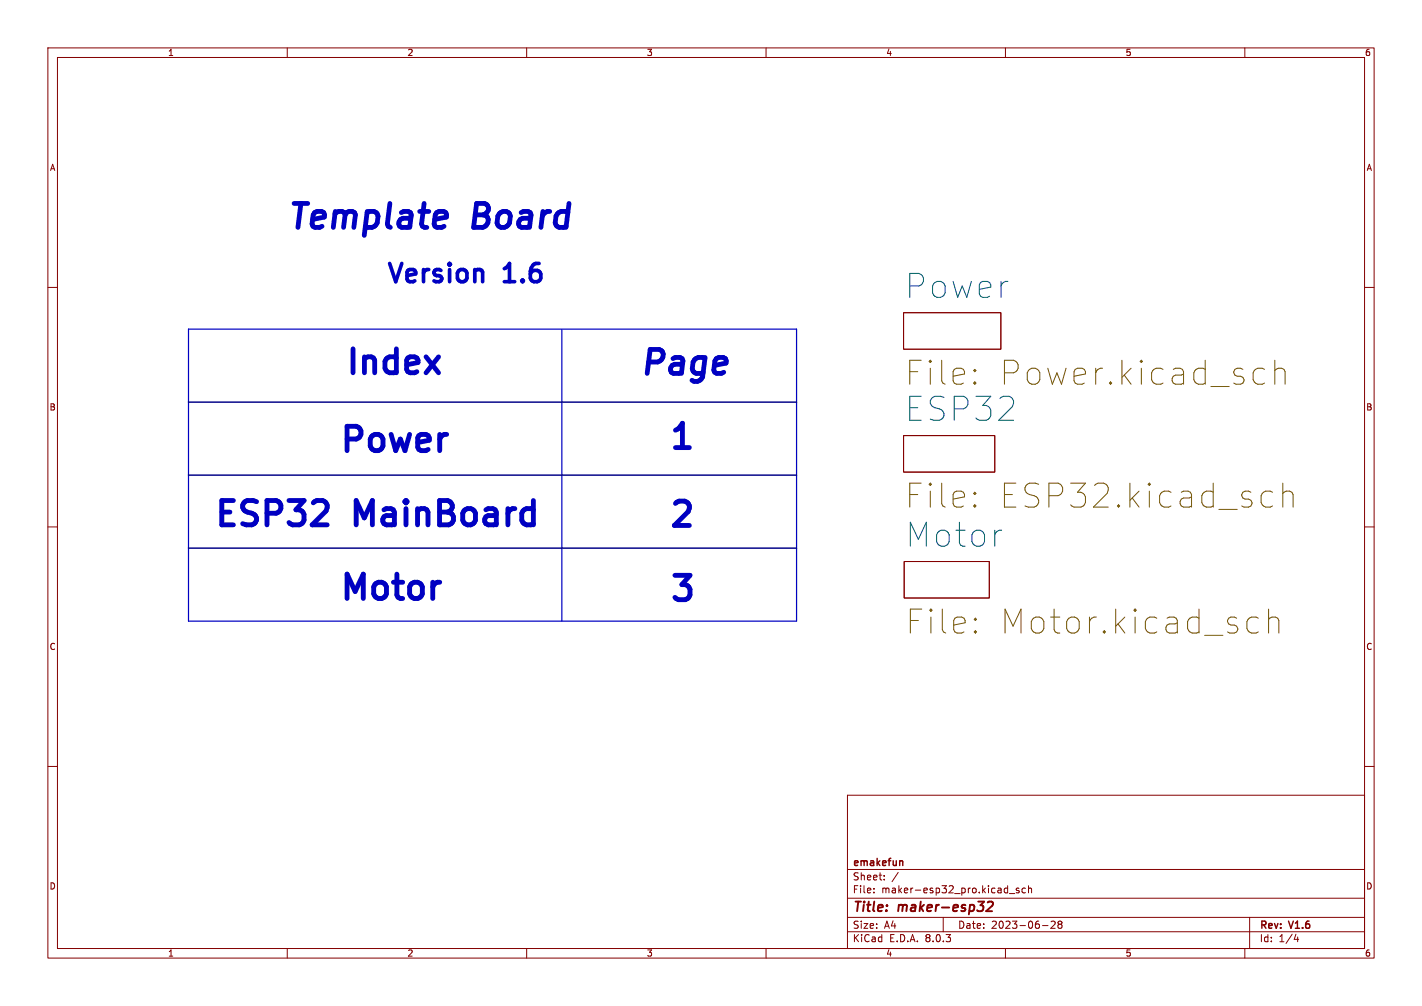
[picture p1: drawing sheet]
<svg xmlns="http://www.w3.org/2000/svg" width="297mm" height="210mm" viewBox="0 0 297 210" stroke-linecap="round" stroke-linejoin="round" font-family="sans-serif">
<g fill="none" stroke="#840000" stroke-width=".21">
<path d="M10 10h277v190h-277zM12 12h273v186h-273zM60 10v2M110 10v2M160 10v2M210 10v2M260 10v2M10 60h2M285 60h2M188.7 65.3h20.3v7.6h-20.3zM188.7 90.9h19.1v7.7h-19.1zM10 110h2"/>
<path d="M188.8 117.2h17.8v7.6h-17.8zM285 110h2M10 160h2M285 160h2M177 166h108v32h-108zM60 198v2M110 198v2M160 198v2M177 194.5h108M177 191.5h108M177 187.5h108M177 181.5h108"/>
<path d="M182.5 186.3v.1M182.5 185.5v.1M184.7 183.6v.1M184.7 182.8v.1M187.6 182.1l-1.3 2M197 191.5v3M210 198v2M210.8 186.5h1.2M212.8 185.5l-.3-.1-.3 .2 .1 .2 .5 .2v.3h-.6M214.2 185.5l-.5-.1-.2 .3 .1 .6h.6M214.8 185.5l.2-.1 .4 .1 .1 .9M214.8 184.9v1.5"/>
<path d="M217.7 193.2h1.2M219.5 192.4l.6-.1 .3 .4-.9 1.1h.9M221.2 192.9l-.2-.2 .2-.4 .5 .1 .1 .2-.3 .3M221.2 192.9l-.2 .3v.3l.2 .3 .5-.1 .1-.2-.1-.4-.2-.2M221.2 192.9h.3M260 198v2M261 191.5v6.5M270.7 195l-.4 1.1h.9M271 195.6v1"/>
</g>
<path d="M206.3 188.4l.3-.2h.5l.2 .2 .1 .4-.1 .3-1.3 1.1h1.2" fill="none" stroke="#840000" stroke-width=".4"/>
<path d="M188.3 179.7l.3 .2v.8" fill="none" stroke="#840000" stroke-width=".3"/>
<g fill="none" stroke="#725600" stroke-width=".21">
<path d="M203.6 79.7l.2 .3-.2 .2M203.6 77.1l.2 .3-.2 .2M262.2 80l.5 .2h.9l.5-.2M262.2 77.1l.5-.2h.9l.5 .2M266.3 77.4a1.24 1.24 0 0 1 2.1 .2v2.6M266.3 75.2v5M203.6 105.4l.2 .2-.2 .3M203.6 102.8l.2 .2-.2 .2M264.4 102.5h.9l.5 .3M265.8 105.6l-.5 .3h-.9M267.9 103a1.24 1.24 0 0 1 2.2 .2v2.7M267.9 100.9v5"/>
<path d="M203.7 131.7l.3 .2-.3 .3M203.7 129.1l.3 .2-.3 .2M260.7 131.7l.7 .5h.9l.5-.3M262.8 129.1l-.5-.3h-.9l-.7 .5M265 129.3a1.24 1.24 0 0 1 2.1 .2v2.7M265 127.1v5.1"/>
</g>
<path d="M208.7 110.7h.5" fill="none" stroke="#006464" stroke-width=".21"/>
<path d="M92.7 44.1l.4 .3 .2 .5-.1 .4-2.4 .5" fill="none" stroke="#0000c2" stroke-width="1"/>
<path d="M39.4 68.7h127v61h-127zM117.3 68.8v60.9" fill="none" stroke="#0000c2" stroke-width=".25"/>
<path d="M39.4 83.9h127M39.4 99.2h127M39.4 114.4h127" fill="none" stroke="#000084" stroke-width=".3"/>
<g font-size="7.1" fill="#0000c2">
<text x="70.6" y="94.7">Power</text>
<text x="139.4" y="94.1">1</text>
<text x="44.4" y="110.2">ESP32</text>
<text x="74.5" y="110.2">MainBoard</text>
<text x="139.4" y="110.4">2</text>
<text x="70.6" y="125.6">Motor</text>
<text x="139.6" y="125.9">3</text>
</g>
<g font-size="7" fill="#0000c2">
<text x="59.7" y="48.1">Template</text>
<text x="99.1" y="48.1">Board</text>
<text x="71.9" y="78.5">Index</text>
<text x="133.3" y="78.6">Page</text>
</g>
<g font-size="7" fill="#006464">
<text x="188.7" y="62.7">Power</text>
<text x="188.7" y="80.4">File:</text>
<text x="188.7" y="88.4">ESP32</text>
<text x="188.8" y="114.6">Motor</text>
</g>
<g font-size="7" fill="#725600">
<text x="208" y="80.4">Power.kicad_sch</text>
<text x="188.7" y="106.1">File:</text>
<text x="208" y="106.1">ESP32.kicad_sch</text>
<text x="188.8" y="132.4">File:</text>
<text x="208.1" y="132.4">Motor.kicad_sch</text>
</g>
<g font-size="5.3" fill="#0000c2">
<text x="80.5" y="59.3">Version</text>
<text x="105.6" y="59.3">1.6</text>
</g>
<g font-size="2.8" fill="#840000">
<text x="178" y="190.9">Title:</text>
<text x="187.7" y="190.9">maker-esp32</text>
</g>
<g font-size="2.1" fill="#840000">
<text x="178" y="184">Sheet:</text>
<text x="178" y="181.2">emakefun</text>
<text x="178" y="186.7">File:</text>
<text x="184.1" y="186.7">maker-esp32_pro.kicad_sch</text>
<text x="178" y="196.9">KiCad</text>
<text x="178" y="194.1">Size:</text>
<text x="184.7" y="194.1">A4</text>
<text x="185.7" y="196.9">E.D.A.</text>
<text x="193.3" y="196.9">8.0.3</text>
<text x="200" y="194.1">Date:</text>
<text x="207" y="194.1">2023-06-28</text>
<text x="263" y="194.3">Rev:</text>
<text x="263" y="196.9">Id:</text>
<text x="267.1" y="196.9">1/4</text>
<text x="269.4" y="194.3">V1.6</text>
</g>
<g font-size="1.8" fill="#840000">
<text x="35" y="11.9">1</text>
<text x="85" y="11.9">2</text>
<text x="135" y="11.9">3</text>
<text x="185" y="11.9">4</text>
<text x="235" y="11.9">5</text>
<text x="285" y="11.9">6</text>
<text x="10.3" y="35.9">A</text>
<text x="285.3" y="35.9">A</text>
<text x="10.3" y="85.9">B</text>
<text x="285.3" y="85.9">B</text>
<text x="10.3" y="135.9">C</text>
<text x="285.3" y="135.9">C</text>
<text x="10.3" y="185.9">D</text>
<text x="285.3" y="185.9">D</text>
<text x="35" y="199.9">1</text>
<text x="85" y="199.9">2</text>
<text x="135" y="199.9">3</text>
<text x="185" y="199.9">4</text>
<text x="235" y="199.9">5</text>
<text x="285" y="199.9">6</text>
</g>
</svg>
